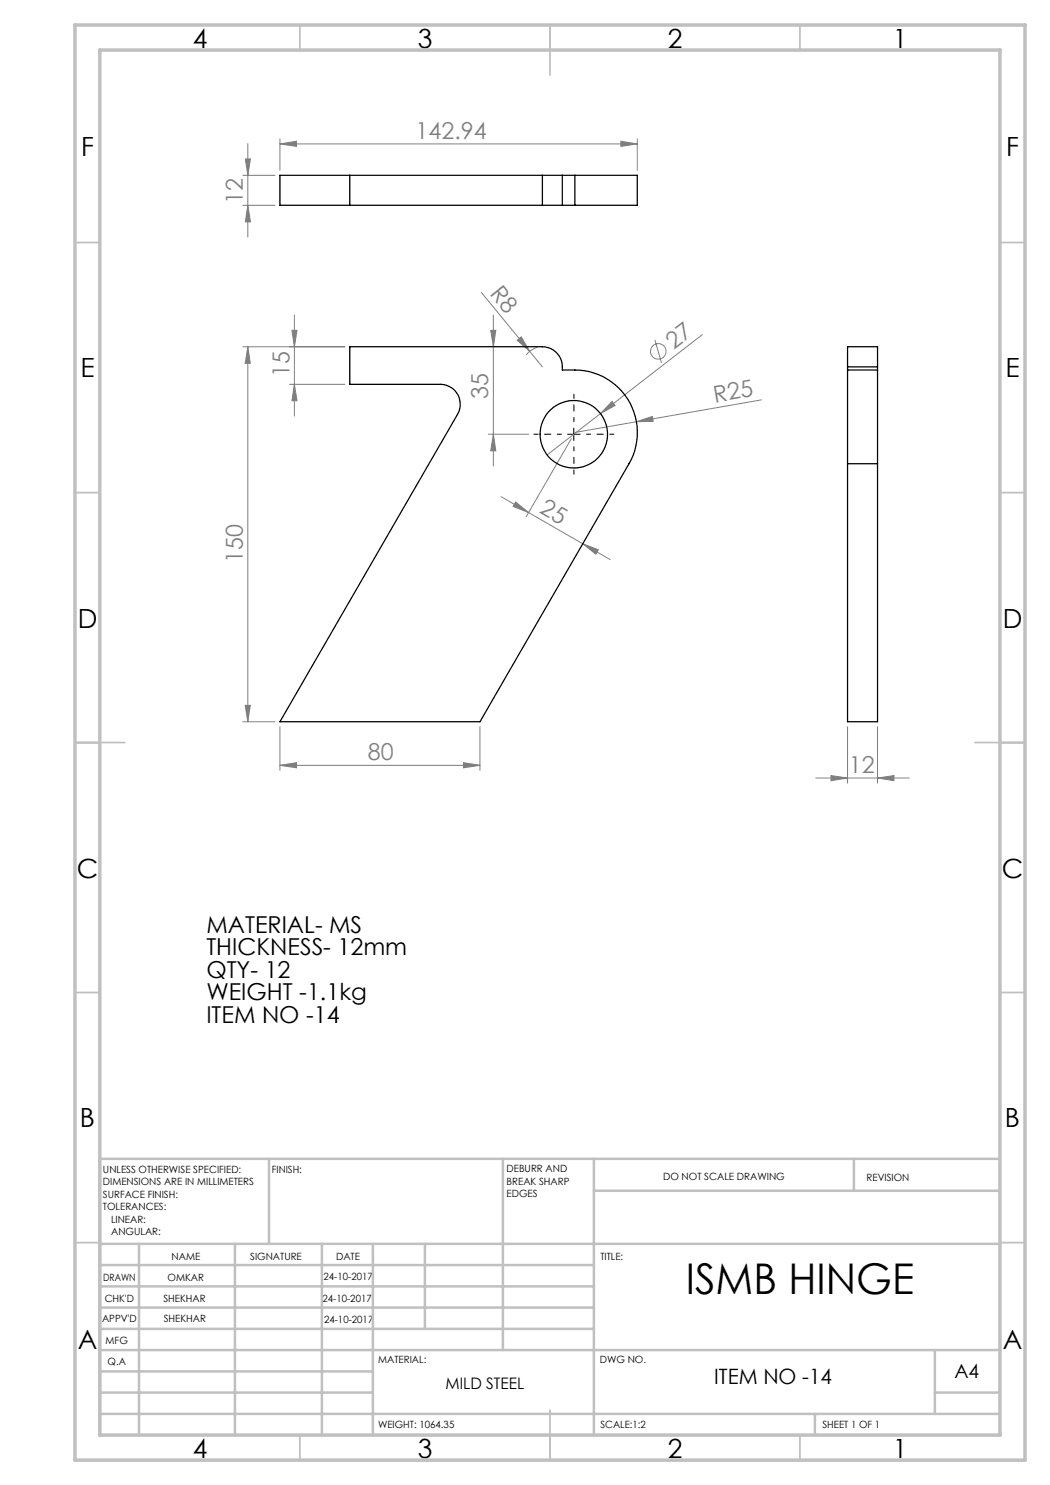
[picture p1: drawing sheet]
<svg xmlns="http://www.w3.org/2000/svg" width="210mm" height="297mm" viewBox="0 0 210 297" stroke-linecap="round" stroke-linejoin="round" font-family="sans-serif">
<g fill="none" stroke="#808080" stroke-width=".2">
<path d="M48.6 35.1h6.4M49.1 31.8h1l-.5 3.3zM49.6 28.7v18.7M56 28.8l3.3-.5v1zM56 27.8v6.3M56 28.8h71.5M124.2 28.3l3.3 .5-3.3 .5zM127.5 27.8v6.3M48.6 41.1h6.4M49.6 41.1l.5 3.3h-1zM96.3 58.5l12.2 14.9M48.5 69.4h20.5"/>
<path d="M49.6 69.4l.5 3.3h-1.1zM49.6 69.4v75M57.9 76.9h11.1M58.4 66.1h1l-.5 3.3zM58.9 76.9l.5 3.2h-1zM58.9 63v20.2M98.1 66.1h1.1l-.5 3.3zM98.7 63v30.2M103.4 68l.8-.6 1.7 2.9zM107.5 69.5a4 4 0 0 0-2.2 1.5M131 68l1.3 4.6M140.5 66.9l-20.4 15.8"/>
<path d="M152.3 80l-37.3 6.5M97.6 86.9h8.2M98.7 86.9l.5 3.3h-1.1zM100.2 99.3l21.9 12.6M114.3 87.7l-9.1 15.7M120.1 82.7l-10.7 8.3M122.4 80.3l.6 .8-2.9 1.6zM127.3 84.3l3.2-1 .1 1zM103.1 100.4l2.6 2.1-3.1-1.2zM116.6 108.8l3.1 1.2-.5 .8zM48.5 144.4h6.5M49 141.1h1.1l-.5 3.3z"/>
<path d="M56 153.1l3.3-.6v1.1zM56 145.3v8.8M56 153.1h40M92.7 152.5l3.3 .6-3.3 .5zM96 145.3v8.8M163.2 155.6h18.7M166.2 155.1l3.3 .5-3.3 .5zM169.5 145.3v11.3M175.5 155.6l3.3-.5v1zM175.5 145.3v11.3"/>
<circle cx="131.7" cy="70.3" r="1.55"/>
</g>
<path d="M112.3 86.8h-5.5M114.8 84.3v-5.5M114.8 89.3v5.5M117.3 86.8h5.5" fill="none" stroke="#000" stroke-width=".2" stroke-dasharray="15.2 1.3 1.3 1.3" stroke-dashoffset="14.4"/>
<path d="M113.5 86.9h2.5M114.8 85.6v2.5" fill="none" stroke="#000" stroke-width=".2"/>
<g fill="none" stroke="#c0c0c0" stroke-width=".35">
<path d="M60 5v5M110 5v10M160 5v5M15 48.5h5M200 48.5h5M15 98.5h5M200 98.5h5M15 148.5h10M195 148.5h10M15 198.5h5M200 198.5h5M15 248.5h5"/>
<path d="M200 248.5h5M60 287v5M110 282v10M160 287v5"/>
</g>
<g fill="none" stroke="#c0c0c0" stroke-width=".5">
<path d="M53.8 231.8v17M100.6 231.8v38.2M118.8 231.8v55.2M118.8 238.2h81.2M170.8 231.8v6.4M200 231.8h-180v55.2M20 248.8h180M20 257.3h98.8M20 253h98.8M27.8 248.8v38.2M47 248.8v38.2M64.4 248.8v38.2"/>
<path d="M74.6 248.8v38.2M85 248.8v17M20 265.8h98.8M20 261.5h98.8M20 278.5h54.6M20 274.3h54.6M20 270h180M187 278.5h13M187 270v12.8M20 282.8h180M163 282.8v4.2"/>
</g>
<path d="M15 5h190v287h-190zM20 10h180v277h-180z" fill="none" stroke="#c0c0c0" stroke-width=".7"/>
<g fill="#808080">
<path d="M103.4 68l.8-.6 1.7 2.9z"/>
<path d="M127.3 84.3l3.2-1 .1 1z"/>
<path d="M122.4 80.3l.6 .8-2.9 1.6z"/>
<path d="M56 153.1l3.3-.6v1.1zM92.7 152.5l3.3 .6-3.3 .5zM56 28.8l3.3-.5v1zM124.2 28.3l3.3 .5-3.3 .5zM166.2 155.1l3.3 .5-3.3 .5zM175.5 155.6l3.3-.5v1z"/>
<path d="M98.7 86.9l.5 3.3h-1.1zM98.1 66.1h1.1l-.5 3.3zM49.6 41.1l.5 3.3h-1zM49.1 31.8h1l-.5 3.3z"/>
<path d="M58.4 66.1h1l-.5 3.3zM58.9 76.9l.5 3.2h-1zM49.6 69.4l.5 3.3h-1.1zM49 141.1h1.1l-.5 3.3z"/>
<path d="M103.1 100.4l2.6 2.1-3.1-1.2zM116.6 108.8l3.1 1.2-.5 .8z"/>
</g>
<g fill="none" stroke="#000" stroke-width=".25">
<path d="M70 35.1v6M108.5 35.1h4M108.5 35.1v6M108.5 35.1h-52.5v6h52.5M112.5 35.1v6M112.5 35.1h2.5M115 35.1h12.5v6h-12.5M115 35.1v6M108.5 41.1h4M112.5 41.1h2.5M70 69.4h38.5a4.1 4.1 0 0 1 4 4.6 15.1 15.1 0 0 1 8.1 1.3 12.5 12.5 0 0 1 5.2 17.4l-29.8 51.7h-40l35.5-61.5a4 4 0 0 0-3.4-6h-18.1zM169.5 74v18.7"/>
<path d="M169.5 73.4v-4h6v4M169.5 74h6M169.5 73.4v.6M169.5 73.4h6M175.5 74v18.7M175.5 73.4v.6M169.5 92.7v51.7h6v-51.7M169.5 92.7h6"/>
<circle cx="114.8" cy="86.9" r="6.8"/>
</g>
<text font-size="8.5" x="137.1" y="258.8">ISMB HINGE</text>
<g font-size="5.3">
<text x="38.5" y="9.5">4</text>
<text x="83.5" y="9.5">3</text>
<text x="133.6" y="9.5">2</text>
<text x="178.6" y="9.5">1</text>
<text x="16.2" y="31.3">F</text>
<text x="201.2" y="31.3">F</text>
<text x="16.1" y="75.5">E</text>
<text x="201.1" y="75.5">E</text>
<text x="15.5" y="125.5">D</text>
<text x="200.5" y="125.5">D</text>
<text x="15.4" y="175.5">C</text>
<text x="200.4" y="175.5">C</text>
<text x="16" y="225.5">B</text>
<text x="201" y="225.5">B</text>
<text x="15.5" y="269.8">A</text>
<text x="200.5" y="269.8">A</text>
<text x="38.5" y="291.5">4</text>
<text x="83.5" y="291.5">3</text>
<text x="133.6" y="291.5">2</text>
<text x="178.6" y="291.5">1</text>
</g>
<g font-size="4.7" fill="#808080">
<text x="83.1" y="27.7">142.94</text>
<text x="48.6" y="40.7" transform="rotate(-90 48.6 40.7)">12</text>
<text x="97.9" y="58.8" transform="rotate(51 97.9 58.8)">R8</text>
<text x="134.7" y="70" transform="rotate(-38 134.7 70)">27</text>
<text x="57.9" y="75.4" transform="rotate(-90 57.9 75.4)">15</text>
<text x="97.7" y="79.8" transform="rotate(-90 97.7 79.8)">35</text>
<text x="143" y="80.6" transform="rotate(-10 143 80.6)">R25</text>
<text x="107.7" y="102.4" transform="rotate(30 107.7 102.4)">25</text>
<text x="48.6" y="112.5" transform="rotate(-90 48.6 112.5)">150</text>
<text x="73.6" y="152">80</text>
<text x="169.8" y="154.6">12</text>
</g>
<g font-size="4.7">
<text x="41.3" y="186.5">MATERIAL- MS</text>
<text x="41.3" y="191">THICKNESS- 12mm</text>
<text x="41.3" y="195.6">QTY- 12</text>
<text x="41.3" y="200.1">WEIGHT -1.1kg</text>
<text x="41.3" y="204.6">ITEM NO -14</text>
</g>
<text font-size="4.2" x="142.8" y="276.8">ITEM NO -14</text>
<text font-size="3.9" x="190.9" y="275.5">A4</text>
<text font-size="3.2" x="89.1" y="277.9">MILD STEEL</text>
<g font-size="2">
<text x="20.6" y="234.6">UNLESS OTHERWISE SPECIFIED:</text>
<text x="20.6" y="237.1">DIMENSIONS ARE IN MILLIMETERS</text>
<text x="20.6" y="239.6">SURFACE FINISH:</text>
<text x="54.4" y="234.6">FINISH:</text>
<text x="101.3" y="234.5">DEBURR AND</text>
<text x="101.3" y="237">BREAK SHARP</text>
<text x="101.3" y="239.5">EDGES</text>
<text x="132.6" y="236">DO NOT SCALE DRAWING</text>
<text x="173.3" y="236.2">REVISION</text>
<text x="20.6" y="242.1">TOLERANCES:</text>
<text x="22.2" y="244.6">LINEAR:</text>
<text x="22.2" y="247.1">ANGULAR:</text>
<text x="34.3" y="252">NAME</text>
<text x="50" y="251.9">SIGNATURE</text>
<text x="67.2" y="251.9">DATE</text>
<text x="120.1" y="251.9">TITLE:</text>
<text x="20.6" y="256.1">DRAWN</text>
<text x="33.5" y="256.1">OMKAR</text>
<text x="64.7" y="255.9">24-10-2017</text>
<text x="20.9" y="260.3">CHK'D</text>
<text x="32.7" y="260.3">SHEKHAR</text>
<text x="64.5" y="260.3">24-10-2017</text>
<text x="20.4" y="264.4">APPV'D</text>
<text x="21.1" y="268.8">MFG</text>
<text x="32.8" y="264.4">SHEKHAR</text>
<text x="64.8" y="264.6">24-10-2017</text>
<text x="21.5" y="273">Q.A</text>
<text x="75.6" y="272.5">MATERIAL:</text>
<text x="120" y="272.5">DWG NO.</text>
<text x="75.6" y="285.5">WEIGHT: 1064.35</text>
<text x="120.1" y="285.6">SCALE:1:2</text>
<text x="164.5" y="285.6">SHEET 1 OF 1</text>
</g>
</svg>
